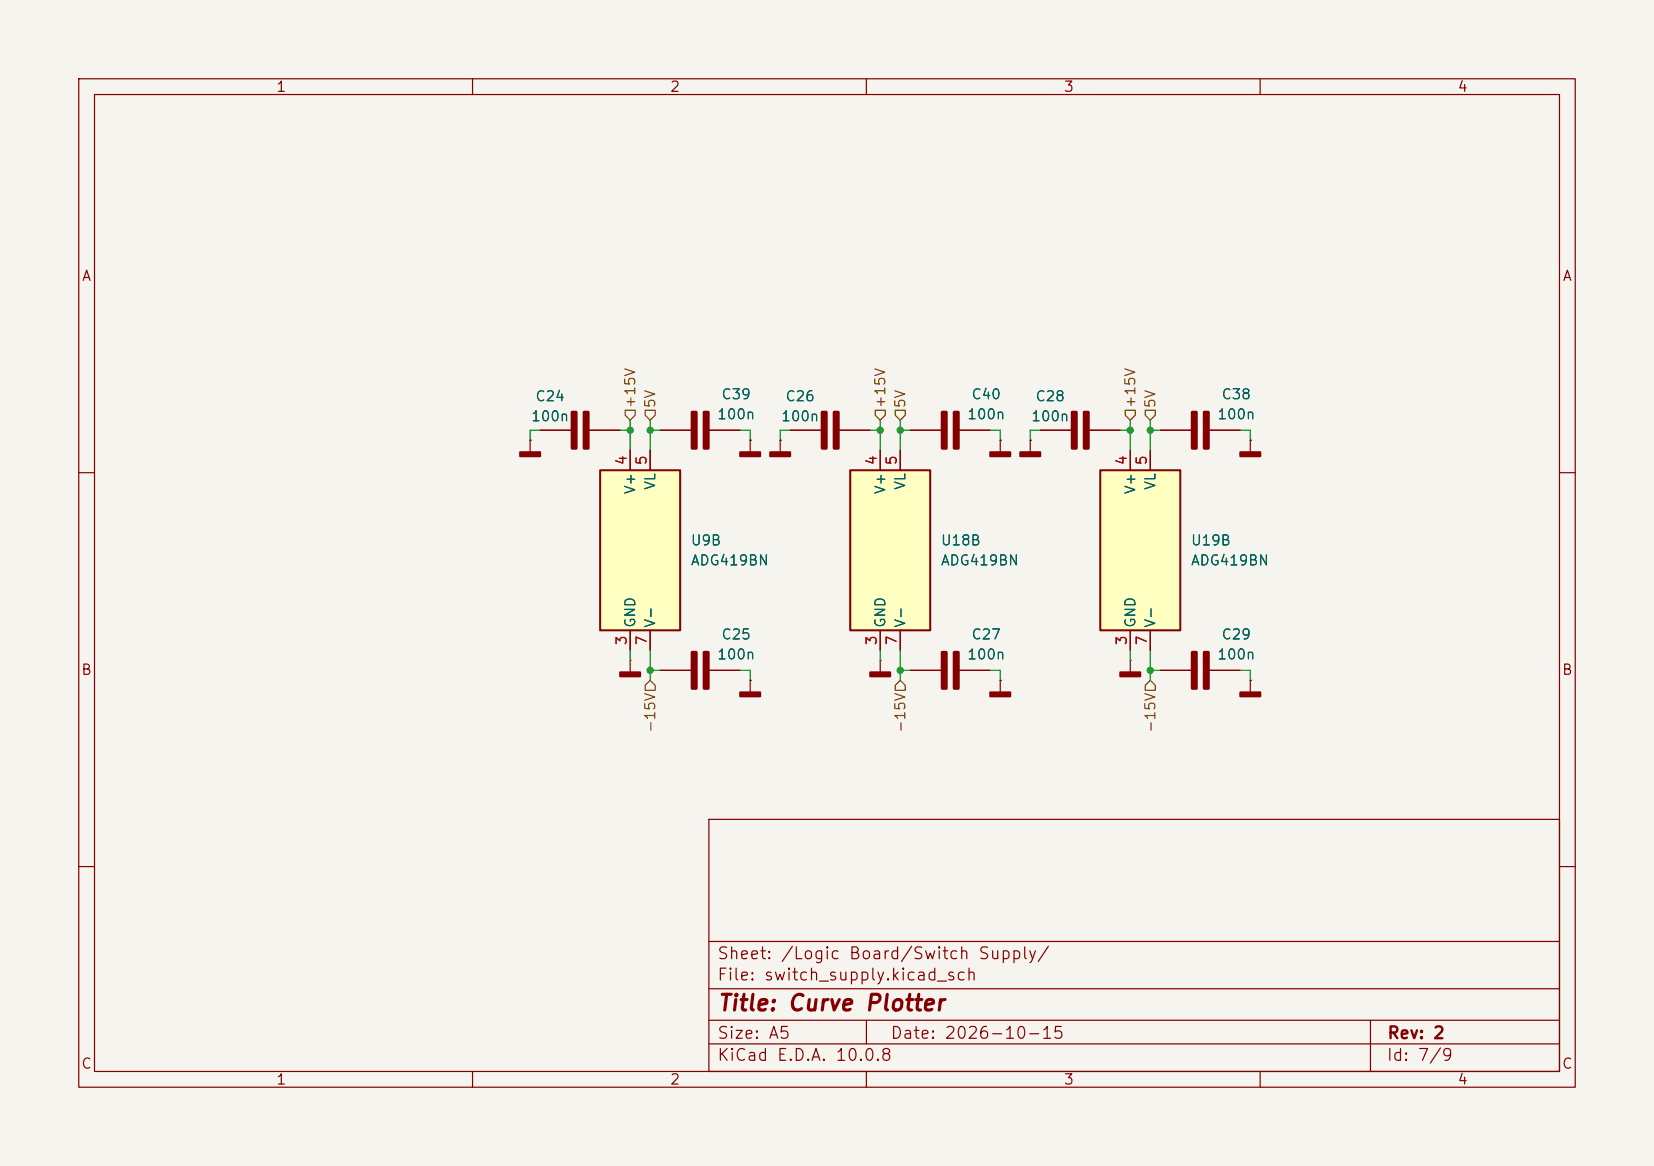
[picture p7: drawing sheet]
<svg xmlns="http://www.w3.org/2000/svg" width="210mm" height="148mm" viewBox="0 0 210 148" stroke-linecap="round" stroke-linejoin="round" font-family="sans-serif">
<path d="M0 0h210v148h-210z" fill="#f5f4ef" stroke="#f5f4ef" stroke-width=".13"/>
<g fill="none" stroke="#840000" stroke-width=".15">
<path d="M10 10h190v128h-190zM12 12h186v124h-186zM60 10v2M110 10v2M160 10v2M10 60h2M198 60h2M83.8 85.1h4.6M89.4 85.1h4.6M143.5 83.8h.1M143.5 83.8v1.5M10 110h2"/>
<path d="M90 104h108v32h-108zM90 119.5h108M198 110h2M60 136v2M90 132.5h108M90 129.5h108M90 125.5h108M110 136v2M110 129.5v3M160 136v2M174 129.5v6.5"/>
</g>
<g fill="#840000" stroke="#840000" stroke-width=".38">
<path d="M87.9 82.8h.5v4.6h-.5z"/>
<path d="M89.4 82.8h.5v4.6h-.5z"/>
</g>
<path d="M142.2 85.3h2.6v.6h-2.6z" fill="#840000" stroke="#840000" stroke-width=".25"/>
<path d="M139.7 59.7h10.2v20.3h-10.2z" fill="#ffffc2"/>
<path d="M139.7 59.7h10.2v20.3h-10.2z" fill="none" stroke="#840000" stroke-width=".25"/>
<g fill="none" stroke="#840000" stroke-width=".15">
<path d="M115.6 54.6h4.6M121.1 54.6h4.6M127 55.9h.1M127 55.9v1.5M130.8 55.9h.1M130.8 55.9v1.5M143.5 57.2v2.5M146 57.2v2.5M95.2 86.4h.1M95.2 86.4v1.5M111.8 83.8h.1M111.8 83.8v1.5"/>
<path d="M115.6 85.1h4.6M121.1 85.1h4.6M127 86.4h.1M127 86.4v1.5M143.5 80v2.6M146 80v2.6"/>
</g>
<g fill="#840000" stroke="#840000" stroke-width=".25">
<path d="M125.7 57.4h2.6v.5h-2.6z"/>
<path d="M129.5 57.4h2.6v.5h-2.6z"/>
<path d="M110.5 85.3h2.5v.6h-2.5z"/>
<path d="M125.7 87.9h2.6v.5h-2.6z"/>
<path d="M94 87.9h2.5v.5h-2.5z"/>
</g>
<g fill="#840000" stroke="#840000" stroke-width=".38">
<path d="M119.6 52.3h.5v4.6h-.5z"/>
<path d="M121.2 52.3h.5v4.6h-.5z"/>
<path d="M119.6 82.8h.5v4.6h-.5z"/>
<path d="M121.2 82.8h.5v4.6h-.5z"/>
</g>
<path d="M107.9 59.7h10.2v20.3h-10.2z" fill="#ffffc2"/>
<path d="M107.9 59.7h10.2v20.3h-10.2z" fill="none" stroke="#840000" stroke-width=".25"/>
<path d="M99.1 55.9h.1M99.1 55.9v1.5M100.3 54.6h4.7M105.9 54.6h4.6M111.8 57.2v2.5M114.3 57.2v2.5M111.8 80v2.6M114.3 80v2.6" fill="none" stroke="#840000" stroke-width=".15"/>
<g fill="#840000" stroke="#840000" stroke-width=".38">
<path d="M104.4 52.3h.5v4.6h-.5z"/>
<path d="M105.9 52.3h.5v4.6h-.5z"/>
</g>
<path d="M97.8 57.4h2.5v.5h-2.5z" fill="#840000" stroke="#840000" stroke-width=".25"/>
<path d="M76.2 59.7h10.2v20.3h-10.2z" fill="#ffffc2"/>
<path d="M76.2 59.7h10.2v20.3h-10.2z" fill="none" stroke="#840000" stroke-width=".25"/>
<g fill="none" stroke="#840000" stroke-width=".15">
<path d="M67.3 55.9h.1M67.3 55.9v1.5M68.6 54.6h4.6M74.1 54.6h4.6M80 57.2v2.5M82.5 57.2v2.5M83.8 54.6h4.6M89.4 54.6h4.6M95.2 55.9h.1M95.2 55.9v1.5M99.1 55.9h.1M100.3 54.6h4.7"/>
<path d="M105.9 54.6h4.6M111.8 57.2v2.5M114.3 57.2v2.5M115.6 54.6h4.6M121.1 54.6h4.6M127 55.9h.1M130.8 55.9h.1M132.1 54.6h4.6M137.6 54.6h4.6M143.5 57.2v2.5M146 57.2v2.5M147.3 54.6h4.6"/>
<path d="M152.9 54.6h4.6M158.7 55.9h.1M158.7 55.9v1.5M80 83.8h.1M80 80v2.6M80 83.8v1.5M82.5 80v2.6M83.8 85.1h4.6M89.4 85.1h4.6M95.2 86.4h.1M111.8 80v2.6M114.3 80v2.6"/>
<path d="M115.6 85.1h4.6M121.1 85.1h4.6M127 86.4h.1M143.5 80v2.6M146 80v2.6M147.3 85.1h4.6M152.9 85.1h4.6M158.7 86.4h.1M158.7 86.4v1.5"/>
</g>
<g fill="#840000" stroke="#840000" stroke-width=".25">
<path d="M94 57.4h2.5v.5h-2.5z"/>
<path d="M66 57.4h2.6v.5h-2.6z"/>
<path d="M78.7 85.3h2.6v.6h-2.6z"/>
<path d="M157.5 57.4h2.5v.5h-2.5z"/>
<path d="M157.5 87.9h2.5v.5h-2.5z"/>
</g>
<g fill="#840000" stroke="#840000" stroke-width=".38">
<path d="M72.6 52.3h.6v4.6h-.6z"/>
<path d="M74.2 52.3h.5v4.6h-.5z"/>
<path d="M87.9 52.3h.5v4.6h-.5z"/>
<path d="M89.4 52.3h.5v4.6h-.5z"/>
<path d="M151.4 52.3h.5v4.6h-.5z"/>
<path d="M152.9 52.3h.5v4.6h-.5z"/>
<path d="M136.1 52.3h.6v4.6h-.6z"/>
<path d="M137.7 52.3h.5v4.6h-.5z"/>
<path d="M151.4 82.8h.5v4.6h-.5z"/>
<path d="M152.9 82.8h.5v4.6h-.5z"/>
</g>
<path d="M79.4 52.1h1.2v.6l-.6 .6-.6-.6zM81.9 52.1h1.3v.6l-.7 .6-.6-.6zM111.1 52.1h1.3v.6l-.6 .6-.7-.6zM113.7 52.1h1.2v.6l-.6 .6-.6-.6zM142.9 52.1h1.2v.6l-.6 .6-.6-.6zM145.4 52.1h1.3v.6l-.7 .6-.6-.6zM82.5 86.4l.7 .6v.6h-1.3v-.6zM114.3 86.4l.6 .6v.6h-1.2v-.6zM146 86.4l.7 .6v.6h-1.3v-.6z" fill="none" stroke="#725600" stroke-width=".15"/>
<g fill="none" stroke="#009600" stroke-width=".15">
<path d="M68.6 54.6h-1.3v1.3M78.7 54.6h1.3M80 53.3v3.9M82.5 54.6h1.3M82.5 53.3v3.9M94 54.6h1.2v1.3M100.3 54.6h-1.2v1.3M110.5 54.6h1.3M111.8 53.3v3.9M114.3 54.6h1.3M114.3 53.3v3.9M125.7 54.6h1.3v1.3"/>
<path d="M132.1 54.6h-1.3v1.3M142.2 54.6h1.3M143.5 53.3v3.9M146 54.6h1.3M146 53.3v3.9M157.5 54.6h1.2v1.3M80 82.6v1.2M82.5 85.1h1.3M82.5 82.6v3.8M94 85.1h1.2v1.3M111.8 82.6v1.2M114.3 85.1h1.3"/>
<path d="M114.3 82.6v3.8M125.7 85.1h1.3v1.3M143.5 82.6v1.2M146 85.1h1.3M146 82.6v3.8M157.5 85.1h1.2v1.3"/>
</g>
<g fill="#009600">
<circle cx="143.5" cy="54.6" r=".46"/>
<circle cx="146" cy="54.6" r=".46"/>
<circle cx="146" cy="85.1" r=".46"/>
<circle cx="114.3" cy="85.1" r=".46"/>
<circle cx="114.3" cy="54.6" r=".46"/>
<circle cx="111.8" cy="54.6" r=".46"/>
<circle cx="80" cy="54.6" r=".46"/>
<circle cx="82.5" cy="54.6" r=".46"/>
<circle cx="82.5" cy="85.1" r=".46"/>
</g>
<text font-size="2" fill="#840000" x="91" y="128.8">Title: Curve Plotter</text>
<g font-size="1.5" fill="#840000">
<text x="91" y="124.8">File: switch_supply.kicad_sch</text>
<text x="91" y="122.1">Sheet: /Logic Board/Switch Supply/</text>
<text x="91" y="135">KiCad E.D.A. 10.0.8</text>
<text x="91" y="132.2">Size: A5</text>
<text x="113" y="132.2">Date: 2026-10-15</text>
<text x="176" y="135">Id: 7/9</text>
<text x="176.1" y="132.2">Rev: 2</text>
</g>
<g font-size="1.3" fill="#840000">
<text x="35" y="12">1</text>
<text x="85" y="12">2</text>
<text x="135" y="12">3</text>
<text x="185" y="12">4</text>
<text x="10.3" y="36">A</text>
<text x="198.3" y="36">A</text>
<text x="10.2" y="86">B</text>
<text x="198.2" y="86">B</text>
<text x="10.2" y="136">C</text>
<text x="35" y="138">1</text>
<text x="85" y="138">2</text>
<text x="135" y="138">3</text>
<text x="185" y="138">4</text>
<text x="198.2" y="136">C</text>
</g>
<g font-size="1.3" fill="#006464">
<text x="67.3" y="53.8">100n</text>
<text x="67.9" y="51.3">C24</text>
<text x="91" y="53.5">100n</text>
<text x="91.5" y="51">C39</text>
<text x="99.1" y="53.8">100n</text>
<text x="99.6" y="51.3">C26</text>
<text x="122.7" y="53.5">100n</text>
<text x="123.3" y="51">C40</text>
<text x="130.8" y="53.8">100n</text>
<text x="131.4" y="51.3">C28</text>
<text x="154.5" y="53.5">100n</text>
<text x="155" y="51">C38</text>
<text x="81" y="62.8" transform="rotate(-90 81 62.8)">V+</text>
<text x="83.5" y="62.3" transform="rotate(-90 83.5 62.3)">VL</text>
<text x="112.7" y="62.8" transform="rotate(-90 112.7 62.8)">V+</text>
<text x="115.3" y="62.3" transform="rotate(-90 115.3 62.3)">VL</text>
<text x="144.5" y="62.8" transform="rotate(-90 144.5 62.8)">V+</text>
<text x="147" y="62.3" transform="rotate(-90 147 62.3)">VL</text>
<text x="87.6" y="69.5">U9B</text>
<text x="119.4" y="69.5">U18B</text>
<text x="151.1" y="69.5">U19B</text>
<text x="87.6" y="72.1">ADG419BN</text>
<text x="119.4" y="72.1">ADG419BN</text>
<text x="151.1" y="72.1">ADG419BN</text>
<text x="81" y="79.8" transform="rotate(-90 81 79.8)">GND</text>
<text x="83.5" y="79.8" transform="rotate(-90 83.5 79.8)">V-</text>
<text x="91.5" y="81.5">C25</text>
<text x="112.7" y="79.8" transform="rotate(-90 112.7 79.8)">GND</text>
<text x="115.3" y="79.8" transform="rotate(-90 115.3 79.8)">V-</text>
<text x="123.3" y="81.5">C27</text>
<text x="144.5" y="79.8" transform="rotate(-90 144.5 79.8)">GND</text>
<text x="147" y="79.8" transform="rotate(-90 147 79.8)">V-</text>
<text x="155" y="81.5">C29</text>
<text x="91" y="84">100n</text>
<text x="122.7" y="84">100n</text>
<text x="154.5" y="84">100n</text>
</g>
<g font-size="1.3" fill="#725600">
<text x="81" y="51.9" transform="rotate(-90 81 51.9)">+15V</text>
<text x="83.5" y="51.9" transform="rotate(-90 83.5 51.9)">5V</text>
<text x="112.7" y="51.9" transform="rotate(-90 112.7 51.9)">+15V</text>
<text x="115.3" y="51.9" transform="rotate(-90 115.3 51.9)">5V</text>
<text x="144.5" y="51.9" transform="rotate(-90 144.5 51.9)">+15V</text>
<text x="147" y="51.9" transform="rotate(-90 147 51.9)">5V</text>
<text x="83.5" y="93.1" transform="rotate(-90 83.5 93.1)">-15V</text>
<text x="115.3" y="93.1" transform="rotate(-90 115.3 93.1)">-15V</text>
<text x="147" y="93.1" transform="rotate(-90 147 93.1)">-15V</text>
</g>
<g font-size="1.3" fill="#a90000">
<text x="79.9" y="59.2" transform="rotate(-90 79.9 59.2)">4</text>
<text x="82.4" y="59.2" transform="rotate(-90 82.4 59.2)">5</text>
<text x="111.6" y="59.2" transform="rotate(-90 111.6 59.2)">4</text>
<text x="114.2" y="59.2" transform="rotate(-90 114.2 59.2)">5</text>
<text x="143.4" y="59.2" transform="rotate(-90 143.4 59.2)">4</text>
<text x="145.9" y="59.2" transform="rotate(-90 145.9 59.2)">5</text>
<text x="79.9" y="82" transform="rotate(-90 79.9 82)">3</text>
<text x="82.4" y="82" transform="rotate(-90 82.4 82)">7</text>
<text x="111.6" y="82" transform="rotate(-90 111.6 82)">3</text>
<text x="114.2" y="82" transform="rotate(-90 114.2 82)">7</text>
<text x="143.4" y="82" transform="rotate(-90 143.4 82)">3</text>
<text x="145.9" y="82" transform="rotate(-90 145.9 82)">7</text>
</g>
</svg>
